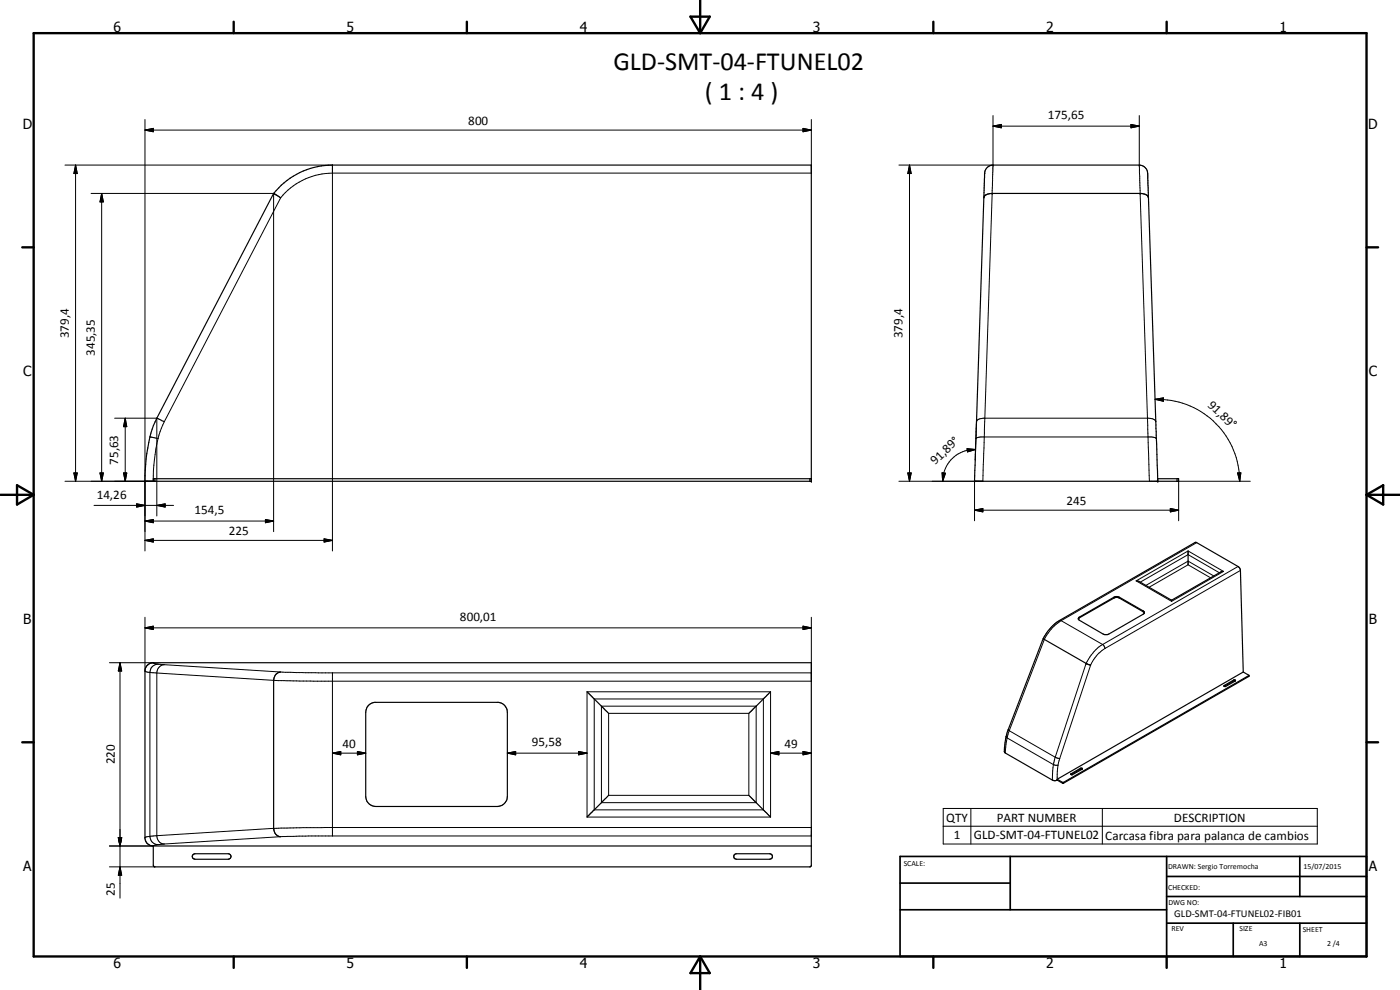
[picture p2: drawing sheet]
<svg xmlns="http://www.w3.org/2000/svg" width="420mm" height="297mm" viewBox="0 0 420 297" stroke-linecap="round" stroke-linejoin="round" font-family="sans-serif">
<g fill="#000">
<circle cx="82.1" cy="58" r=".18"/>
<circle cx="297.8" cy="58" r=".18"/>
<circle cx="342.2" cy="58" r=".18"/>
<circle cx="43.5" cy="144.4" r=".18"/>
<circle cx="243.5" cy="143.6" r=".18"/>
<circle cx="243.5" cy="144.4" r=".18"/>
<circle cx="292.5" cy="144.4" r=".18"/>
<circle cx="347.5" cy="144.4" r=".18"/>
<circle cx="326" cy="199.1" r=".18"/>
<circle cx="82.1" cy="204.1" r=".18"/>
<circle cx="82.1" cy="248.5" r=".18"/>
</g>
<g fill="none" stroke="#000" stroke-width=".35">
<path d="M82.1 58l.1 .1M82.2 58v.1M82.2 58.1l2 1.3M84.4 55.6a22.6 22.6 0 0 1 15.4-6.1h143.7v94.9h-200a50.8 50.8 0 0 1 2.5-16.7l36.1-69.7zM295.3 59.4l-2.8 85h61.2v-.8h-6.2v.8l-2.8-85M295.3 59.4l.2-7.2a2.63 2.63 0 0 1 2.5-2.7h43.9a2.65 2.65 0 0 1 2.6 2.9l.2 7M295.3 59.4a2.1 2.1 0 0 1 2.2-1.4h44.9a2.92 2.92 0 0 1 2.2 1.1l.1 .3M243.5 143.6h-197.5v.8M341 174.3l.8 .1 9.8 5.7M356.6 165.3v4.2M367.2 171.4l-.8 .2-14.8 8.5M313.1 191.6l-10.7 27.8-.6 2.1-.4 2.9a1.35 1.35 0 0 0 .3 1.5l14.1 8.2 .6 .1 .9-.1"/>
<path d="M313.1 191.5a13.4 13.4 0 0 1 4.9-5.3l41-23.5 12.5 7.3 .8 1 .8 30.6M313.1 191.5v.1M313.1 191.6l.3 .2M313.4 191.9l12.6 7.2 1.3 .5M313.4 191.8v.1M323.8 185.3l11.2-6.3 .9 .2 7.2 4.1 .3 .4-.3 .6-10.8 6.1-1.2-.2-7.2-4.1-.3-.4zM343.4 183.9l-.1-.3-7.4-4.1-.9-.3-11.1 6.2-.3 .4M351.6 180.1v.3M84.2 201.6l-.3 .1a2.4 2.4 0 0 0-1.8 2.4v44.4l.7 1.8 .8 .7h.6M110.6 211.6l1.7-.9h37.3a3 3 0 0 1 2.7 3v25.3a3 3 0 0 1-3 3h-36.5a3 3 0 0 1-3-3v-25.3l.3-1.5zM176.2 207.6l6.5 6.4M231.3 207.6l-6.6 6.4"/>
<path d="M367.4 205.7l2.8-1.7 .6 .1-2.9 1.9h-.4zM367.4 205.9h.1M370.7 204.3h-.5l-2.8 1.6M373.1 201.6l1.7 1v.3l-55.6 32.1-1.9-.9M373.1 201.6l-55.8 32.2M374.8 202.7l-55.6 32-1.9-.9M182.7 238.6l-6.5 6.6M224.7 238.6l6.6 6.6M317.3 233.8v.3M321.4 232.4h.1M324.8 230.8h-.5l-2.8 1.6M324.8 230.8v-.3h-.5l-2.9 1.7 .1 .2"/>
<path d="M324.8 230.8l-3 1.7-.3-.1M46 253.8v5.8l.4 .5h196.8l.3-.3v-61l-197.7 .1a2.5 2.5 0 0 0-2.3 2.1v50.6l.5 1.3 1.2 .8 198.3 .1M57.9 256.4l.6-.2h10a.83 .83 0 0 1 .8 .8 .83 .83 0 0 1-.8 .8h-10a.83 .83 0 0 1-.7-.5 .83 .83 0 0 1 .1-.9zM220.4 256.4l.6-.2h10a.83 .83 0 0 1 .8 .8 .83 .83 0 0 1-.8 .8h-10a.82 .82 0 0 1-.7-.5 .82 .82 0 0 1 .1-.9z"/>
</g>
<g fill="none" stroke="#000" stroke-width=".3">
<path d="M43.5 39l2.5-.5v1zM43.5 39h200M43.5 35.9v129.4M241 38.5l2.5 .5-2.5 .5zM243.5 35.9v16h-143.7a20.3 20.3 0 0 0-15.6 7.5l-34.9 67.1M298 37.8l2.5-.5v1.1zM298 34.7v15.3l-3 94.4h-25.2M298 37.8h43.9M339.4 37.3l2.5 .5-2.5 .6zM341.9 34.7l.1 17.1 3 92.6M19.5 49.5h80.3v115.8M22.7 49.5l.5 2.6h-1z"/>
<path d="M22.7 49.5v94.9M27.3 58h54.8v101.5M30.5 58l.5 2.6h-1zM30.5 58v86.4M269.8 49.5h28.2M273 49.5l.5 2.6h-1.1zM273 49.5v94.9M346.7 119.8l2.5-.4v1zM346.7 119.8a24.7 24.7 0 0 1 25.4 24.6M34.4 125.5h12.7l2.2 1M37.6 125.5l.4 2.5h-.9zM37.6 125.5v18.9"/>
<path d="M45 131.1l2.4 .5M47.1 125.5v29.3M47.4 131.6a54.9 54.9 0 0 0-1.4 12.8M49.3 126.5l-1.9 5.1M290.2 134.6l2.6 .3-2.4 .7zM292.8 134.9a9.7 9.7 0 0 0-5.8 1.7 9.8 9.8 0 0 0-3.8 5.3l-.3 2.5M292.9 131.6l1.4-.5h51.3l1.4 .5M346.9 126.5a1.87 1.87 0 0 0-2.1-1h-49.6a2.08 2.08 0 0 0-2.1 1l-.4 11.5M22.2 141.9h1l-.5 2.5zM28.2 151.6h23.9M30 141.9h1l-.5 2.5zM37.1 141.9h.9l-.4 2.5z"/>
<path d="M41 151.2l2.5 .4-2.5 .5zM43.5 156.3l2.5-.4v.9zM43.5 156.3h38.6M46.5 143.6v.8h-27M47.1 151.6l2.5-.4v.9zM79.7 155.9l2.4 .4-2.4 .5zM243 143.6v.8M272.4 141.9h1.1l-.5 2.5zM282.7 141.9l1 .1-.8 2.4zM292.5 153.1l2.5-.5v1zM292.5 153.1h61.2M292.5 144.4v11.9"/>
<path d="M351.2 152.6l2.5 .5-2.5 .5zM353.2 143.6v.8h22M353.7 144.4v11.9M371.4 141.9h1l-.3 2.5zM43.5 162.1l2.5-.4v.9zM43.5 162.1h56.3M97.3 161.7l2.5 .4-2.5 .5zM334.3 179.2v.3M335.9 179.2v.3M341 174.3l15.6-9 10.6 6.1-15.6 9zM359.1 162.8l-40.6 23.4M363.3 173.4l-6.7-3.9-11.7 6.7"/>
<path d="M364.3 172.8l-7.7-4.4-12.7 7.2M365.9 171.8l-9.3-5.4-14.4 8.3M371.5 170l-40.6 23.4M372.3 171.2l-40.7 23.4M32.8 198.8h13.2l1.4 .5M36 198.8l.5 2.5h-1zM36 198.8v70.7M43.5 188.4l2.5-.5v1zM43.5 185.2v16.1l1.5 .5M43.5 188.4h200M47.4 199.3a2.52 2.52 0 0 0-2.4 2.5M47.4 199.3l1.9 .1"/>
<path d="M49.3 199.4l36.3 2.3 6 .1 151.9 .1M49.3 199.4a2.47 2.47 0 0 0-2.2 2.5M241 187.9l2.5 .5-2.5 .5zM243.5 185.2v19.2l-153.5-.1-7.9-.2-35-2.2M318 186.2h.5M318.5 186.2l12.4 7.2M318.5 186.2l-.5 .4a13.8 13.8 0 0 0-4.6 5.3l-10.5 27.3M323.9 185.2v.2M330.9 193.4a12.9 12.9 0 0 0-4.9 5.7l-9.3 28.1M330.9 193.4l.7 1.2M331.6 194.6a10.8 10.8 0 0 0-4.3 5l-9.3 28M343.1 183.3v.3"/>
<path d="M45 201.8v49.2M45 201.8l2.1 .1M47.1 201.9v48.8M99.8 201.9v48.9M176.2 207.6h55.1v37.6h-55.1zM178.3 209.7h50.8v33.3h-50.8zM180.5 211.9h46.4v28.9h-46.4zM182.7 214h42v24.6h-42zM302.6 218.9h.1M302.6 218.9l.3 .3M302.9 219.2l13.8 8M302.9 219.2l-.7 2.2"/>
<path d="M367.4 205.7v.2M370.2 204v.3M374.7 202.7v.3M99.8 226l2.5-.5v1zM99.8 226h10M107.3 225.5l2.5 .5-2.5 .5zM152.3 226l2.5-.5v1zM152.3 226h23.9M173.6 225.5l2.6 .5-2.6 .5zM231.3 226l2.5-.5v1zM231.3 226h12.2M241 225.5l2.5 .5-2.5 .5z"/>
<path d="M302 221l.2 .4M302.2 221.4l13.9 8M302.2 221.4l-.5 4.5M316.1 229.4l1.4 .2M316.1 229.4l-.3 4.7M316.7 227.2l1.3 .4M316.7 227.2l-.6 2.2M317.5 229.6l-.2 4.5M318 227.6l-.5 2M318.9 234.7v.3M319.2 234.7v.3M321.5 232.2v.2"/>
<path d="M324.3 230.5v.3M32.8 253.8h13.2M35.5 251.3h1l-.5 2.5zM45 251a2.72 2.72 0 0 0 3.8 2.3l.5-.1M45 251l-1.5 .3M46 253.8h.1M47.1 250.7l-2.1 .3M47.1 250.7a2.4 2.4 0 0 0 2.2 2.5M47.4 253.4l-1.4 .4M243.5 248.3h-152.5l-8.9 .2-35 2.2M243.5 250.8h-150.9l-7.7 .2-35.6 2.2M283.1 242.6h112.2v10.6h-112.2z"/>
<path d="M283.1 247.9h112.2M291.4 242.6v10.6M330.8 242.6v10.6M32.8 260.1h13.7M36 260.1l.5 2.5h-1z"/>
</g>
<g fill="none" stroke="#000" stroke-width=".71">
<path d="M10.1 9.9h400v277.1h-400zM70.1 6.5v3.4M140.1 6.5v3.4M207.2 5h5.8l-2.9 4.9zM210.1 0v9.9M280.1 6.5v3.4M350.1 6.5v3.4M6.7 74.2h3.4M410.1 74.2h3.5M.1 148.5h10M5.1 145.6l5 2.9-5 2.9zM410.1 148.5h10"/>
<path d="M410.1 148.5l5-2.9v5.8zM6.7 222.7h3.4M410.1 222.7h3.5M70.1 287v3.4M140.1 287v3.4M210.1 287v10M210.1 287l2.9 5h-5.8zM280.1 287v3.4M350.1 287v3.4"/>
</g>
<path d="M270.1 257h140v30h-140zM303.2 257v16M350.1 257v30M390.1 257v12M270.1 265h33.1M270.1 273h80M350.1 277h60M350.1 269h60M350.1 263h60M370.1 277v10M390.1 277v10" fill="none" stroke="#000" stroke-width=".51"/>
<g fill="#000">
<path d="M43.5 39l2.5-.5v1zM241 38.5l2.5 .5-2.5 .5zM298 37.8l2.5-.5v1.1zM339.4 37.3l2.5 .5-2.5 .6zM22.7 49.5l.5 2.6h-1zM273 49.5l.5 2.6h-1.1zM30.5 58l.5 2.6h-1zM346.7 119.8l2.5-.4v1zM37.6 125.5l.4 2.5h-.9zM290.2 134.6l2.6 .3-2.4 .7zM22.2 141.9h1l-.5 2.5zM30 141.9h1l-.5 2.5z"/>
<path d="M37.1 141.9h.9l-.4 2.5zM41 151.2l2.5 .4-2.5 .5zM43.5 156.3l2.5-.4v.9zM47.1 151.6l2.5-.4v.9zM79.7 155.9l2.4 .4-2.4 .5zM272.4 141.9h1.1l-.5 2.5zM282.7 141.9l1 .1-.8 2.4zM292.5 153.1l2.5-.5v1zM351.2 152.6l2.5 .5-2.5 .5zM371.4 141.9h1l-.3 2.5zM43.5 162.1l2.5-.4v.9zM97.3 161.7l2.5 .4-2.5 .5z"/>
<path d="M43.5 188.4l2.5-.5v1zM241 187.9l2.5 .5-2.5 .5zM36 198.8l.5 2.5h-1zM99.8 226l2.5-.5v1zM107.3 225.5l2.5 .5-2.5 .5zM152.3 226l2.5-.5v1zM173.6 225.5l2.6 .5-2.6 .5zM231.3 226l2.5-.5v1zM241 225.5l2.5 .5-2.5 .5zM35.5 251.3h1l-.5 2.5zM36 260.1l.5 2.5h-1z"/>
</g>
<g font-size="7.9">
<text x="184.1" y="21">GLD-SMT-04-FTUNEL02</text>
<text x="211.6" y="30.1">( 1 : 4 )</text>
</g>
<g font-size="4.2">
<text x="34" y="9.6">6</text>
<text x="104" y="9.6">5</text>
<text x="174" y="9.6">4</text>
<text x="244" y="9.6">3</text>
<text x="314" y="9.6">2</text>
<text x="384" y="9.6">1</text>
<text x="6.8" y="38.7">D</text>
<text x="410.6" y="38.7">D</text>
<text x="7" y="112.9">C</text>
<text x="410.8" y="112.9">C</text>
<text x="7" y="187.1">B</text>
<text x="410.8" y="187.1">B</text>
<text x="7" y="261.4">A</text>
<text x="410.8" y="261.4">A</text>
<text x="34" y="290.4">6</text>
<text x="104" y="290.4">5</text>
<text x="174" y="290.4">4</text>
<text x="244" y="290.4">3</text>
<text x="314" y="290.4">2</text>
<text x="384" y="290.4">1</text>
</g>
<g font-size="3.9">
<text x="314.5" y="35.8">175,65</text>
<text x="140.5" y="37.5">800</text>
<text x="20.6" y="101.5" transform="rotate(-90 20.6 101.5)">379,4</text>
<text x="270.9" y="101.5" transform="rotate(-90 270.9 101.5)">379,4</text>
<text x="28.4" y="106.7" transform="rotate(-90 28.4 106.7)">345,35</text>
<text x="362.3" y="121.7" transform="rotate(44 362.3 121.7)">91,89°</text>
<text x="35.5" y="139.4" transform="rotate(-90 35.5 139.4)">75,63</text>
<text x="280.7" y="139.7" transform="rotate(-44 280.7 139.7)">91,89°</text>
<text x="29" y="149.6">14,26</text>
<text x="58.4" y="154.3">154,5</text>
<text x="320.1" y="151.6">245</text>
<text x="68.7" y="160.6">225</text>
<text x="138" y="186.3">800,01</text>
<text x="102.8" y="224.5">40</text>
<text x="159.6" y="223.9">95,58</text>
<text x="235.5" y="224.5">49</text>
<text x="34.5" y="229.4" transform="rotate(-90 34.5 229.4)">220</text>
<text x="284" y="246.5">QTY</text>
<text x="286.2" y="251.8">1</text>
<text x="292.3" y="251.8">GLD-SMT-04-FTUNEL02</text>
<text x="299.2" y="246.5">PART NUMBER</text>
<text x="331.7" y="251.9">Carcasa fibra para palanca de cambios</text>
<text x="352.3" y="246.5">DESCRIPTION</text>
<text x="34.5" y="268.7" transform="rotate(-90 34.5 268.7)">25</text>
</g>
<text font-size="3.1" x="352.4" y="275.2">GLD-SMT-04-FTUNEL02-FIB01</text>
<g font-size="2.4">
<text x="271.2" y="259.7">SCALE:</text>
<text x="350.6" y="260.8">DRAWN: Sergio Torremocha</text>
<text x="391.2" y="260.6">15/07/2015</text>
<text x="350.6" y="267">CHECKED:</text>
<text x="350.6" y="271.4">DWG NO:</text>
<text x="351.6" y="279.3">REV</text>
<text x="372" y="279.4">SIZE</text>
<text x="391" y="279.6">SHEET</text>
<text x="377.9" y="283.8">A3</text>
<text x="398.3" y="283.8">2 /4</text>
</g>
</svg>
